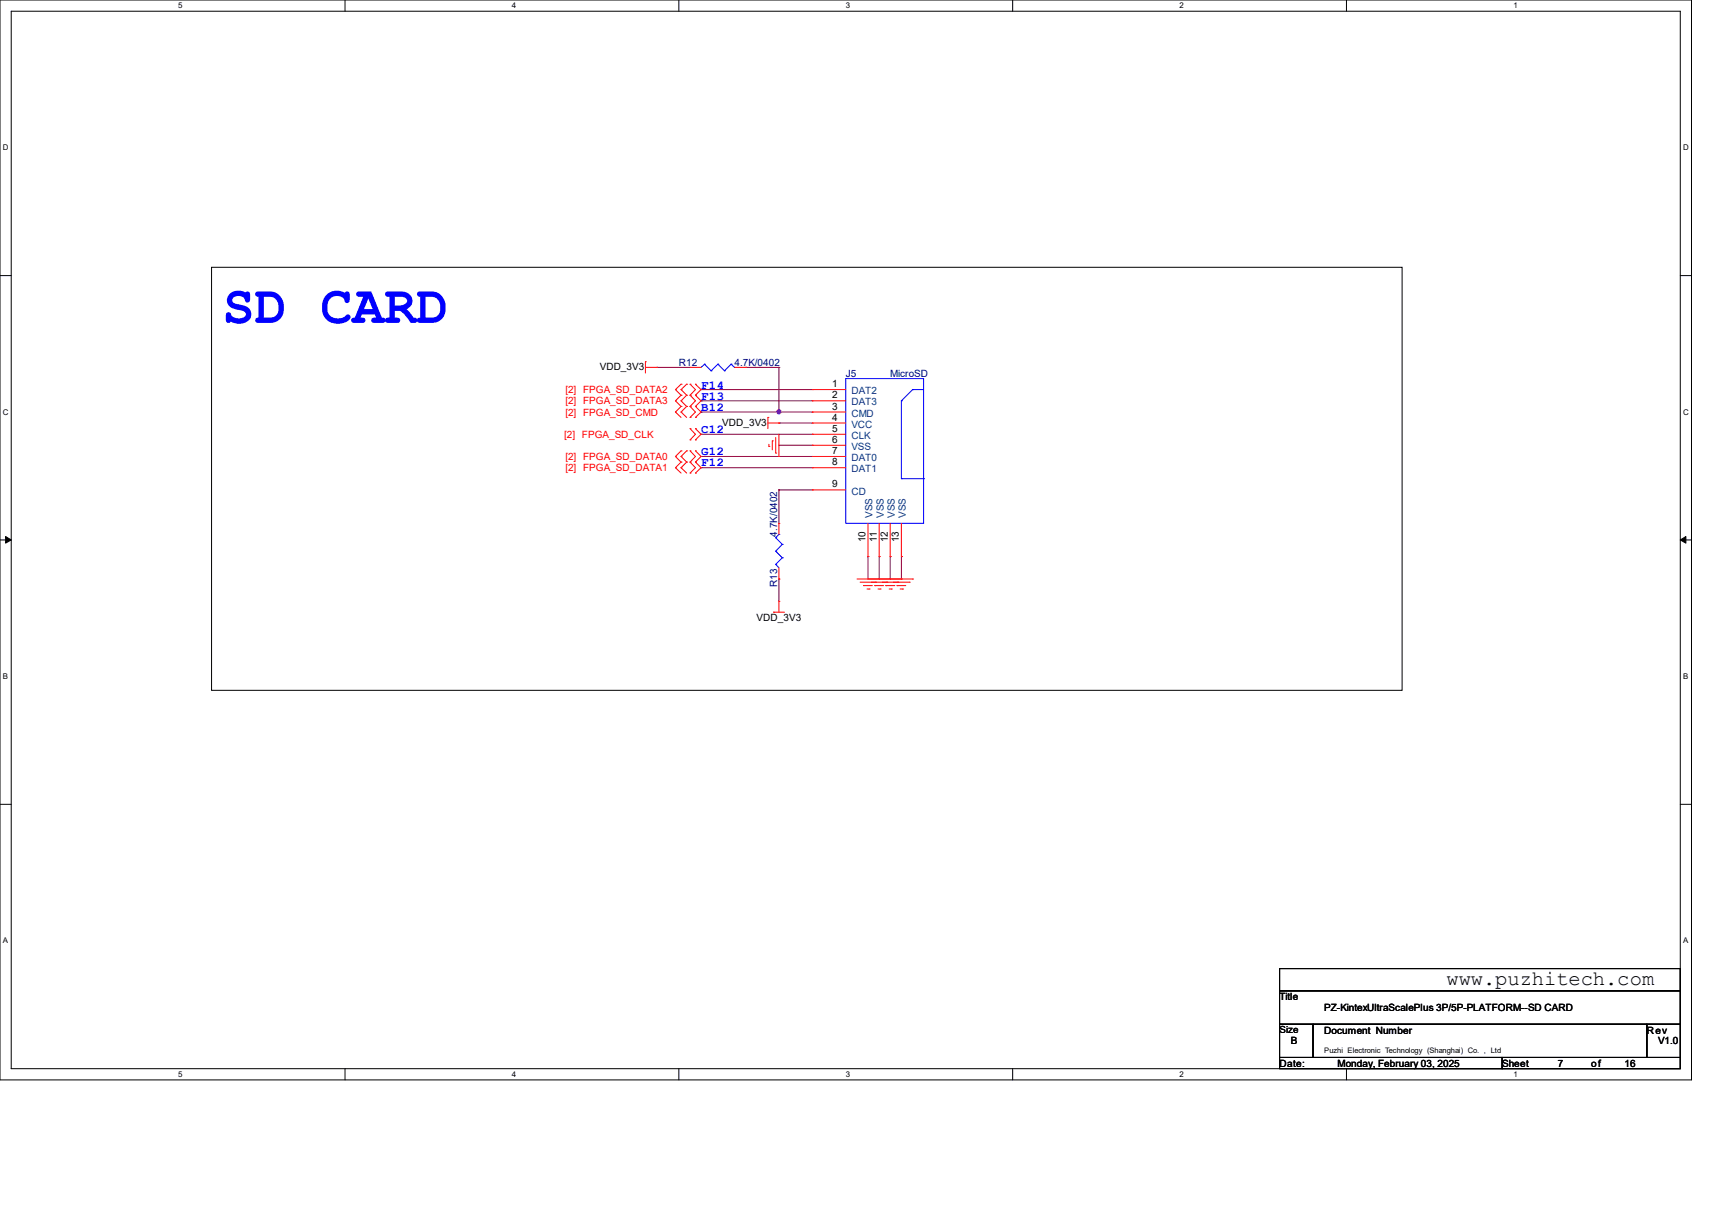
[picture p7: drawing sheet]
<svg xmlns="http://www.w3.org/2000/svg" width="297mm" height="210mm" viewBox="0 0 297 210" stroke-linecap="round" stroke-linejoin="round" font-family="sans-serif">
<path d="M0 0h293.5v187.3h-293.5zM1.9 1.9h289.6v183.4h-289.6z" fill="none" stroke="#000" stroke-width=".17"/>
<g fill="#fff">
<path d="M30.9 .2h.8v1.5h-.8z"/>
<path d="M30.9 185.5h.8v1.6h-.8z"/>
</g>
<path d="M59.9 0v1.9M59.9 185.3v2" fill="none" stroke="#000" stroke-width=".17"/>
<g fill="#fff">
<path d="M88.8 .2h.8v1.5h-.8z"/>
<path d="M88.8 185.5h.8v1.6h-.8z"/>
</g>
<path d="M117.8 0v1.9M117.8 185.3v2" fill="none" stroke="#000" stroke-width=".17"/>
<g fill="#fff">
<path d="M146.7 .2h.8v1.5h-.8z"/>
<path d="M146.7 185.5h.8v1.6h-.8z"/>
</g>
<path d="M175.7 0v1.9M175.7 185.3v2" fill="none" stroke="#000" stroke-width=".17"/>
<g fill="#fff">
<path d="M204.6 .2h.8v1.5h-.8z"/>
<path d="M204.6 185.5h.8v1.6h-.8z"/>
</g>
<path d="M233.6 0v1.9M233.6 185.3v2" fill="none" stroke="#000" stroke-width=".17"/>
<g fill="#fff">
<path d="M262.6 .2h.7v1.5h-.7z"/>
<path d="M262.6 185.5h.7v1.6h-.7z"/>
<path d="M.5 24.8h1v1.6h-1z"/>
<path d="M292 24.8h1v1.6h-1z"/>
<path d="M.5 70.7h1v1.5h-1z"/>
<path d="M292 70.7h1v1.5h-1z"/>
</g>
<path d="M0 47.8h1.9M291.5 47.8h2" fill="none" stroke="#000" stroke-width=".17"/>
<g fill="#fff">
<path d="M.5 116.5h.9v1.6h-.9z"/>
<path d="M292 116.5h.9v1.6h-.9z"/>
</g>
<path d="M0 93.6h1.9M291.5 93.6h2" fill="none" stroke="#000" stroke-width=".17"/>
<path d="M1 93l.9 .6-.9 .6zM291.5 93.6l1-.6v1.2z" fill="#000" stroke="#000" stroke-width=".17"/>
<g fill="#fff">
<path d="M.5 162.4h.9v1.5h-.9z"/>
<path d="M292 162.4h.9v1.5h-.9z"/>
</g>
<path d="M36.7 46.4h206.5v73.3h-206.5zM0 139.5h1.9M291.5 139.5h2M222 168h69.5v3.8h-69.5zM222 171.8h69.5v5.8h-69.5zM222 177.6h5.8v5.8h-5.8zM227.8 177.6h57.9v5.8h-57.9zM285.7 177.6h5.8v5.8h-5.8zM222 183.4h38.6v1.9h-38.6zM260.6 183.4h30.9v1.9h-30.9z" fill="none" stroke="#000" stroke-width=".17"/>
<g fill="none" stroke="#800040" stroke-width=".17">
<path d="M113.9 63.7h.1M113.9 63.7h5.8M121.6 75.3h.1M121.6 71.5h.1M121.6 69.5h.1M121.6 79.2h.1M121.6 67.6h.1M121.6 75.3h19.3M121.6 71.5h19.3M121.6 69.5h19.3M121.6 79.2h19.3M121.6 67.6h19.3"/>
<path d="M129.4 63.7h.1M129.4 63.7h5.7M135.1 73.4h.1M135.1 77.2h.1M135.1 71.5h.1M135.1 63.7h.1M135.1 73.4h5.8M135.1 77.2h5.8M135.1 63.7v7.8M121.6 81.1h.1M121.6 81.1h19.3M135.1 85h.1"/>
<path d="M135.1 85h5.8M135.1 85v5.8M150.6 96.5h.1M150.6 96.5v3.9M152.5 96.5h.1M152.5 96.5v3.9M154.4 96.5h.1M154.4 96.5v3.9M156.4 96.5h.1M156.4 96.5v3.9M135.1 100.4h.1M135.1 100.4v3.9"/>
</g>
<circle cx="135.1" cy="71.4" r=".37" fill="#f0f" stroke="#f0f" stroke-width=".17"/>
<g fill="none" stroke="#f00" stroke-width=".17">
<path d="M112 62.7h.1M112 63.7h1.9M112 62.7v2M113.9 63.7h.1M117.2 69.5h.1M117.2 79.2h.1M117.2 71.5h.1M117.2 67.6h.1M117.2 69.5l1 1M117.2 79.2l1 .9M117.2 71.5l1 .9M117.2 67.6l1 .9"/>
<path d="M118.2 69.5h.1M118.2 68.5h.1M118.2 79.2h.1M118.2 78.2h.1M118.2 71.5h.1M118.2 70.5h.1M118.2 67.6h.1M118.2 66.6h.1M118.2 69.5l.9 1M118.2 68.5l-1 1M118.2 79.2l.9 .9M118.2 78.2l-1 1"/>
<path d="M118.2 71.5l.9 .9M118.2 70.5l-1 1M118.2 67.6l.9 .9M118.2 66.6l-1 1M119.1 68.5h.1M119.1 78.2h.1M119.1 70.5h.1M119.1 66.6h.1M119.1 68.5l-.9 1M119.1 78.2l-.9 1M119.1 70.5l-.9 1M119.1 66.6l-.9 1"/>
<path d="M119.7 76.3h.1M119.7 74.3h.1M119.7 70.5h.1M119.7 68.5h.1M119.7 78.2h.1M119.7 72.4h.1M119.7 66.6h.1M119.7 63.7h.1M119.7 63.7h1.9M119.7 74.3l.9 1-.9 1M119.7 68.5l.9 1-.9 1M119.7 78.2l.9 1-.9 .9"/>
<path d="M119.7 70.5l.9 1-.9 .9M119.7 66.6l.9 1-.9 .9M120.6 74.3h.1M120.6 76.3h.1M120.6 68.5h.1M120.6 70.5h.1M120.6 78.2h.1M120.6 72.4h.1M120.6 66.6h.1M120.6 74.3l1 1-1 1M120.6 68.5l1 1-1 1M120.6 78.2l1 1-1 .9"/>
<path d="M120.6 70.5l1 1-1 .9M120.6 66.6l1 1-1 .9M127.4 63.7h2M129.4 63.7h.1M133.2 72.4h.1M133.2 73.4h1.9M133.2 72.4v1.9M133.4 77.4h.1M133.4 77v.4M134 76.5h.1M134 76.5v1.5M134.6 78.6h.1"/>
<path d="M134.6 75.9v2.7M135.1 73.4h.1M135.1 79.2h.1M135.1 75.3v3.9M140.9 67.6h.1M140.9 69.5h.1M140.9 71.5h.1M140.9 73.4h.1M140.9 75.3h.1M140.9 77.2h.1M140.9 79.2h.1M140.9 73.4h5.8"/>
<path d="M140.9 67.6h5.8M140.9 69.5h5.8M140.9 71.5h5.8M140.9 75.3h5.8M140.9 77.2h5.8M140.9 79.2h5.8M117.2 81.1h.1M117.2 81.1l1 .9M118.2 81.1h.1M118.2 80.1h.1M118.2 81.1l.9 .9M118.2 80.1l-1 1"/>
<path d="M119.1 80.1h.1M119.1 80.1l-.9 1M119.7 82h.1M119.7 80.1h.1M119.7 80.1l.9 1-.9 .9M120.6 80.1h.1M120.6 82h.1M120.6 80.1l1 1-1 .9M135.1 90.8h.1M135.1 90.8v1.9M135.1 98.5v1.9M140.9 81.1h.1"/>
<path d="M140.9 85h.1M140.9 81.1h5.8M140.9 85h5.8M150.6 96.5h.1M150.6 90.8v5.7M152.5 96.5h.1M152.5 90.8v5.7M154.4 96.5h.1M154.4 90.8v5.7M156.4 96.5h.1M156.4 90.8v5.7M134.2 106.2h.1"/>
<path d="M134.2 106.2h1.9M135.1 104.3h.1M135.1 100.4h.1M135.1 104.3v1.9M148.7 100.4h9.6M149.2 101h8.5M149.8 101.6h.1M149.8 101.6h1.5M150.4 102.2h.4M150.8 102.2h.1M151.8 101.6h.1M151.8 101.6h1.5"/>
<path d="M151.9 101h.1M152.3 102.2h.4M152.5 100.4h.1M152.7 102.2h.1M153.7 101.6h.1M153.7 101.6h1.5M153.9 101h.1M154.3 102.2h.3M154.4 100.4h.1M154.6 102.2h.1M155.6 101.6h.1M155.6 101.6h1.5"/>
<path d="M155.8 101h.1M156.2 102.2h.4M156.4 100.4h.1M156.6 102.2h.1M157.7 101h.1M158.3 100.4h.1"/>
</g>
<g fill="none" stroke="#00f" stroke-width=".17">
<path d="M122.2 63.2h.1M122.2 63.2l-.6 .5M122.2 63.2l1.2 1.1M123.4 64.3h.1M124.5 63.2h.1M124.5 63.2l-1.1 1.1M124.5 63.2l1.2 1.1M125.7 64.3h.1M126.8 63.2h.1M126.8 63.2l-1.1 1.1M126.8 63.2l.6 .5M127.4 63.7h.1"/>
<path d="M146.7 65.7h13.5v25.1h-13.5zM156.4 69.5h.1M156.4 69.5v13.5M158.3 67.6h.1M158.3 67.6h1.9M158.3 67.6l-1.9 1.9M134.6 97.9h.1M134.6 95.6h.1M134.6 93.3h.1M134.6 97.9l.5 .6M134.6 95.6l1.1 1.1M134.6 93.3l1.1 1.1"/>
<path d="M135.1 92.7h.1M135.1 92.7l-.5 .6M135.7 96.7h.1M135.7 94.4h.1M135.7 96.7l-1.1 1.2M135.7 94.4l-1.1 1.2M156.4 83h.1M156.4 83h3.8M160.2 83h.1"/>
</g>
<text font-size="9.2" fill="#00f" x="38.6" y="56">SD CARD</text>
<text font-size="3.6" x="251" y="170.8">www.puzhitech.com</text>
<g font-size="2.1" fill="#00f">
<text x="121.6" y="69.3">F13</text>
<text x="121.6" y="67.4">F14</text>
<text x="121.6" y="71.2">B12</text>
<text x="121.6" y="75.1">C12</text>
<text x="121.6" y="80.9">F12</text>
<text x="121.6" y="79">G12</text>
</g>
<g font-size="1.7">
<text x="104.1" y="64.2">VDD_3V3</text>
<text x="144.4" y="67.1">1</text>
<text x="144.4" y="69.1">2</text>
<text x="144.4" y="71">3</text>
<text x="125.3" y="73.8">VDD_3V3</text>
<text x="144.4" y="72.9">4</text>
<text x="144.4" y="74.9">5</text>
<text x="144.4" y="76.8">6</text>
<text x="144.4" y="78.7">7</text>
<text x="144.4" y="80.7">8</text>
<text x="144.4" y="84.5">9</text>
<text x="150.2" y="94.1" transform="rotate(-90 150.2 94.1)">10</text>
<text x="152.1" y="94.1" transform="rotate(-90 152.1 94.1)">11</text>
<text x="154" y="94.1" transform="rotate(-90 154 94.1)">12</text>
<text x="156" y="94.1" transform="rotate(-90 156 94.1)">13</text>
<text x="131.3" y="107.8">VDD_3V3</text>
<text x="222" y="173.4">Title</text>
<text x="222" y="179.2">Size</text>
<text x="229.7" y="175.3">PZ-KintexUltraScalePlus 3P/5P-PLATFORM--SD CARD</text>
<text x="229.7" y="179.2">Document Number</text>
<text x="285.7" y="179.2">Rev</text>
<text x="222" y="185">Date:</text>
<text x="223.9" y="181.1">B</text>
<text x="232.1" y="185">Monday, February 03, 2025</text>
<text x="260.6" y="185">Sheet</text>
<text x="270.2" y="185">7</text>
<text x="276.1" y="185">of</text>
<text x="281.8" y="185">16</text>
<text x="287.6" y="181.1">V1.0</text>
</g>
<g font-size="1.7" fill="#000080">
<text x="117.8" y="63.4">R12</text>
<text x="127.4" y="63.4">4.7K/0402</text>
<text x="146.7" y="65.3">J5</text>
<text x="154.4" y="65.3">MicroSD</text>
<text x="134.8" y="93" transform="rotate(-90 134.8 93)">4.7K/0402</text>
<text x="134.8" y="101.8" transform="rotate(-90 134.8 101.8)">R13</text>
</g>
<g font-size="1.7" fill="#f00">
<text x="98.1" y="70.1">[2] FPGA_SD_DATA3</text>
<text x="98.1" y="68.2">[2] FPGA_SD_DATA2</text>
<text x="97.9" y="75.9">[2] FPGA_SD_CLK</text>
<text x="98.1" y="72.1">[2] FPGA_SD_CMD</text>
<text x="98.1" y="81.7">[2] FPGA_SD_DATA1</text>
<text x="98.1" y="79.8">[2] FPGA_SD_DATA0</text>
</g>
<g font-size="1.7" fill="#004080">
<text x="147.7" y="68.4">DAT2</text>
<text x="147.7" y="70.3">DAT3</text>
<text x="147.7" y="72.3">CMD</text>
<text x="147.7" y="74.2">VCC</text>
<text x="147.7" y="76.1">CLK</text>
<text x="147.7" y="78">VSS</text>
<text x="147.7" y="80">DAT0</text>
<text x="147.7" y="81.9">DAT1</text>
<text x="147.7" y="85.8">CD</text>
<text x="151.4" y="89.8" transform="rotate(-90 151.4 89.8)">VSS</text>
<text x="153.3" y="89.8" transform="rotate(-90 153.3 89.8)">VSS</text>
<text x="155.2" y="89.8" transform="rotate(-90 155.2 89.8)">VSS</text>
<text x="157.2" y="89.8" transform="rotate(-90 157.2 89.8)">VSS</text>
</g>
<g font-size="1.4">
<text x="30.9" y="1.4">5</text>
<text x="88.8" y="1.4">4</text>
<text x="146.7" y="1.4">3</text>
<text x="204.6" y="1.4">2</text>
<text x="262.6" y="1.4">1</text>
<text x=".5" y="26.1">D</text>
<text x="292" y="26.1">D</text>
<text x=".5" y="71.9">C</text>
<text x="292" y="71.9">C</text>
<text x=".5" y="117.8">B</text>
<text x="292" y="117.8">B</text>
<text x=".5" y="163.6">A</text>
<text x="292" y="163.6">A</text>
<text x="30.9" y="186.8">5</text>
<text x="88.8" y="186.8">4</text>
<text x="146.7" y="186.8">3</text>
<text x="204.6" y="186.8">2</text>
<text x="262.6" y="186.8">1</text>
</g>
<text font-size="1.3" x="229.7" y="182.7">Puzhi Electronic Technology (Shanghai) Co. , Ltd</text>
</svg>
